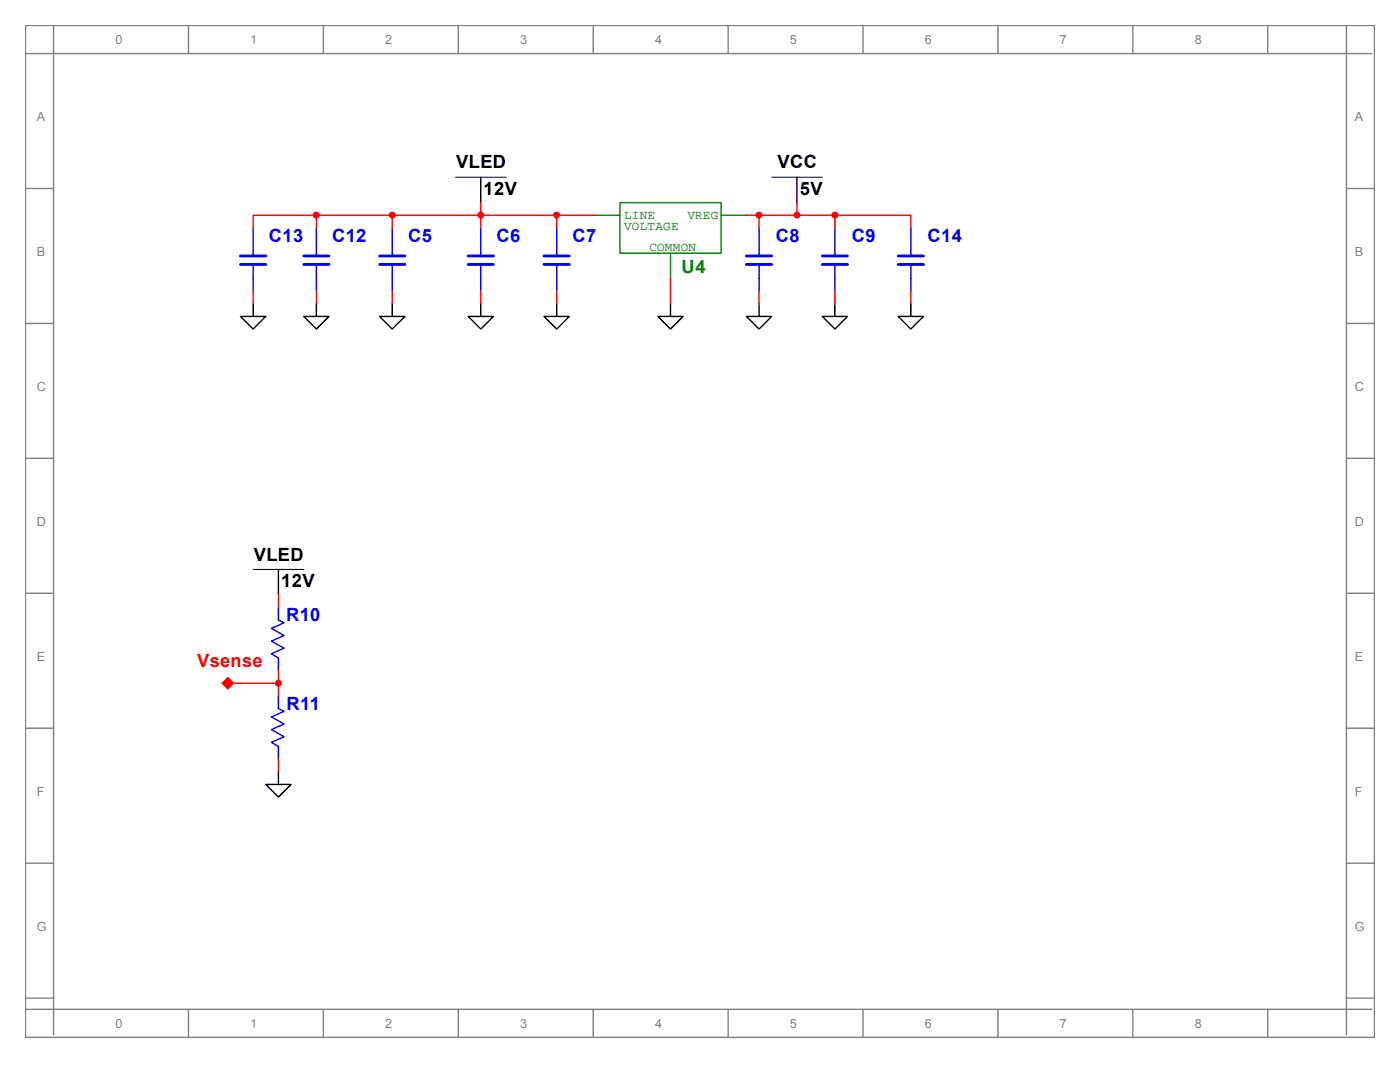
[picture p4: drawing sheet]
<svg xmlns="http://www.w3.org/2000/svg" width="279mm" height="216mm" viewBox="0 0 279 216" stroke-linecap="round" stroke-linejoin="round" font-family="sans-serif">
<g fill="none" stroke="#808080" stroke-width=".28">
<path d="M5.1 5.1h269.2v201.9h-269.2zM5.1 10.7h268.7M10.7 5.1v201.4M37.6 5.1v5.6M64.5 5.1v5.6M91.5 5.1v5.6M118.4 5.1v5.6M145.3 5.1v5.6M172.2 5.1v5.6M199.2 5.1v5.6M226.1 5.1v5.6M253 5.1v5.6"/>
<path d="M268.7 5.1v201.4M5.1 37.6h5.6M268.7 37.6h5.6M5.1 64.5h5.6M268.7 64.5h5.6M5.1 91.5h5.6M268.7 91.5h5.6M5.1 118.4h5.6M268.7 118.4h5.6M5.1 145.3h5.6M268.7 145.3h5.6M5.1 172.2h5.6"/>
<path d="M268.7 172.2h5.6M5.1 199.2h5.6M268.7 199.2h5.6M5.1 201.4h268.7M37.6 201.4v5.6M64.5 201.4v5.6M91.5 201.4v5.6M118.4 201.4v5.6M145.3 201.4v5.6M172.2 201.4v5.6M199.2 201.4v5.6M226.1 201.4v5.6"/>
<path d="M253 201.4v5.6"/>
</g>
<path d="M90.9 35.4h10.1M154 35.4h10.1" fill="none" stroke="#000" stroke-width=".2"/>
<path d="M95.9 35.4v5M159 35.4v5M131.3 63.1h5l-2.5 2.6zM133.8 60.6v2.5" fill="none" stroke="#000" stroke-width=".28"/>
<path d="M123.7 40.4h20.2v10.1h-20.2z" fill="none" stroke="#008000" stroke-width=".28"/>
<path d="M118.7 42.9h5" fill="none" stroke="#008000" stroke-width=".28"/>
<path d="M133.8 50.5v5.1" fill="none" stroke="#008000" stroke-width=".28"/>
<path d="M143.9 42.9h5" fill="none" stroke="#008000" stroke-width=".28"/>
<path d="M95.9 40.4v2.5M133.8 55.6v5M148.9 42.9h2.6M45.5 135.5l.8 .8-.8 .9-.9-.9z" fill="none" stroke="#f00" stroke-width=".28"/>
<g fill="#f00" stroke="#f00" stroke-width=".28">
<path d="M45.5 135.2l1.1 1.1-1.1 1.2-1.2-1.2z" fill-rule="evenodd"/>
<circle cx="95.9" cy="42.9" r=".55"/>
<circle cx="151.5" cy="42.9" r=".55"/>
</g>
<path d="M93.4 63.1h5.1l-2.6 2.6zM95.9 60.6v2.5M108.6 63.1h5l-2.5 2.6zM111.1 60.6v2.5M148.9 63.1h5.1l-2.5 2.6zM151.5 60.6v2.5M164.1 63.1h5l-2.5 2.6zM166.6 60.6v2.5M55.6 113.6v5.1M53 156.5h5.1l-2.5 2.5zM55.6 154v2.5" fill="none" stroke="#000" stroke-width=".28"/>
<path d="M50.5 113.6h10.1" fill="none" stroke="#000" stroke-width=".2"/>
<path d="M45.5 136.1l.2 .2-.2 .3-.3-.3z" fill="none" stroke="#f00" stroke-width=".2"/>
<path d="M46.6 136.3h1.4" fill="none" stroke="#f00" stroke-width=".28"/>
<path d="M95.9 50.5v.6M95.9 52.8v2.8" fill="none" stroke="#00f" stroke-width=".28"/>
<path d="M93.4 51.1h5.1M93.4 52.8h5.1" fill="none" stroke="#00f" stroke-width=".56"/>
<path d="M95.9 55.6v2.5" fill="none" stroke="#00f" stroke-width=".28"/>
<path d="M95.9 45.5v5M111.1 50.5v.6M111.1 52.8v2.8" fill="none" stroke="#00f" stroke-width=".28"/>
<path d="M108.6 51.1h5M108.6 52.8h5" fill="none" stroke="#00f" stroke-width=".56"/>
<path d="M111.1 55.6v2.5" fill="none" stroke="#00f" stroke-width=".28"/>
<path d="M111.1 45.5v5M151.5 50.5v.6M151.5 52.8v2.8" fill="none" stroke="#00f" stroke-width=".28"/>
<path d="M148.9 51.1h5.1M148.9 52.8h5.1" fill="none" stroke="#00f" stroke-width=".56"/>
<path d="M151.5 55.6v2.5" fill="none" stroke="#00f" stroke-width=".28"/>
<path d="M151.5 45.5v5M166.6 50.5v.6M166.6 52.8v2.8" fill="none" stroke="#00f" stroke-width=".28"/>
<path d="M164.1 51.1h5M164.1 52.8h5" fill="none" stroke="#00f" stroke-width=".56"/>
<path d="M166.6 55.6v2.5" fill="none" stroke="#00f" stroke-width=".28"/>
<path d="M166.6 45.5v5M55.6 123.7l1.1 .6-2.5 1.1 2.5 1.4-2.5 1.1 2.5 1.4-2.5 1.2 1.4 .8" fill="none" stroke="#00f" stroke-width=".28"/>
<path d="M95.9 58.1v2.5M111.1 42.9v2.6M111.1 58.1v2.5M118.7 42.9h-22.8v2.6M151.5 58.1v2.5M159 40.4v2.5h-7.5v2.6M166.6 58.1v2.5" fill="none" stroke="#f00" stroke-width=".28"/>
<g fill="#f00" stroke="#f00" stroke-width=".28">
<circle cx="111.1" cy="42.9" r=".55"/>
<circle cx="159" cy="42.9" r=".55"/>
</g>
<path d="M55.6 121.2v2.5" fill="none" stroke="#00f" stroke-width=".28"/>
<path d="M55.6 131.3v2.5M55.6 141.4l1.1 .5-2.5 1.2 2.5 1.4-2.5 1.1 2.5 1.4-2.5 1.1 1.4 .8" fill="none" stroke="#00f" stroke-width=".28"/>
<path d="M55.6 138.9v2.5" fill="none" stroke="#00f" stroke-width=".28"/>
<path d="M78.3 50.5v.6M78.3 52.8v2.8M55.6 148.9v2.6" fill="none" stroke="#00f" stroke-width=".28"/>
<circle cx="55.6" cy="136.3" r=".55" fill="#f00" stroke="#f00" stroke-width=".28"/>
<path d="M48 136.3h7.6v2.6M55.6 133.8v2.5" fill="none" stroke="#f00" stroke-width=".28"/>
<path d="M75.8 63.1h5l-2.5 2.6zM78.3 60.6v2.5" fill="none" stroke="#000" stroke-width=".28"/>
<path d="M75.8 51.1h5M75.8 52.8h5" fill="none" stroke="#00f" stroke-width=".56"/>
<path d="M78.3 55.6v2.5" fill="none" stroke="#00f" stroke-width=".28"/>
<path d="M63.1 50.5v.6M63.1 52.8v2.8M78.3 45.5v5" fill="none" stroke="#00f" stroke-width=".28"/>
<path d="M78.3 58.1v2.5" fill="none" stroke="#f00" stroke-width=".28"/>
<path d="M60.6 63.1h5.1l-2.6 2.6zM63.1 60.6v2.5" fill="none" stroke="#000" stroke-width=".28"/>
<path d="M60.6 51.1h5.1M60.6 52.8h5.1" fill="none" stroke="#00f" stroke-width=".56"/>
<path d="M63.1 55.6v2.5" fill="none" stroke="#00f" stroke-width=".28"/>
<path d="M50.5 50.5v.6M50.5 52.8v2.8M63.1 45.5v5" fill="none" stroke="#00f" stroke-width=".28"/>
<path d="M63.1 58.1v2.5M95.9 42.9h-17.6v2.6M55.6 118.7v2.5M55.6 151.5v2.5" fill="none" stroke="#f00" stroke-width=".28"/>
<circle cx="78.3" cy="42.9" r=".55" fill="#f00" stroke="#f00" stroke-width=".28"/>
<path d="M48 63.1h5l-2.5 2.6zM50.5 60.6v2.5" fill="none" stroke="#000" stroke-width=".28"/>
<path d="M48 51.1h5M48 52.8h5" fill="none" stroke="#00f" stroke-width=".56"/>
<path d="M50.5 55.6v2.5" fill="none" stroke="#00f" stroke-width=".28"/>
<path d="M50.5 45.5v5M181.8 50.5v.6M181.8 52.8v2.8" fill="none" stroke="#00f" stroke-width=".28"/>
<path d="M50.5 58.1v2.5M63.1 42.9h-12.6v2.6M78.3 42.9h-15.2v2.6" fill="none" stroke="#f00" stroke-width=".28"/>
<circle cx="63.1" cy="42.9" r=".55" fill="#f00" stroke="#f00" stroke-width=".28"/>
<path d="M179.2 63.1h5.1l-2.5 2.6zM181.8 60.6v2.5" fill="none" stroke="#000" stroke-width=".28"/>
<path d="M179.2 51.1h5.1M179.2 52.8h5.1" fill="none" stroke="#00f" stroke-width=".56"/>
<path d="M181.8 55.6v2.5" fill="none" stroke="#00f" stroke-width=".28"/>
<path d="M181.8 45.5v5" fill="none" stroke="#00f" stroke-width=".28"/>
<path d="M159 42.9h7.6v2.6M166.6 42.9h15.2v2.6M181.8 58.1v2.5" fill="none" stroke="#f00" stroke-width=".28"/>
<circle cx="166.6" cy="42.9" r=".55" fill="#f00" stroke="#f00" stroke-width=".28"/>
<g font-size="3.6">
<text x="91" y="33.6">VLED</text>
<text x="155.2" y="33.6">VCC</text>
<text x="96.5" y="38.9">12V</text>
<text x="159.6" y="38.9">5V</text>
<text x="50.6" y="111.9">VLED</text>
<text x="56.1" y="117.2">12V</text>
</g>
<g font-size="3.6" fill="#00f">
<text x="53.7" y="48.2">C13</text>
<text x="66.3" y="48.2">C12</text>
<text x="81.4" y="48.2">C5</text>
<text x="99.1" y="48.2">C6</text>
<text x="114.3" y="48.2">C7</text>
<text x="154.8" y="48.2">C8</text>
<text x="170" y="48.2">C9</text>
<text x="185.1" y="48.2">C14</text>
<text x="57.1" y="123.9">R10</text>
<text x="57.2" y="141.6">R11</text>
</g>
<text font-size="3.6" fill="#008000" x="136" y="54.4">U4</text>
<text font-size="3.6" fill="#f00" x="39.3" y="133.2">Vsense</text>
<g font-size="2.5" fill="#808080">
<text x="23" y="8.8">0</text>
<text x="50" y="8.8">1</text>
<text x="76.9" y="8.8">2</text>
<text x="103.8" y="8.8">3</text>
<text x="130.7" y="8.8">4</text>
<text x="157.6" y="8.8">5</text>
<text x="184.6" y="8.8">6</text>
<text x="211.5" y="8.8">7</text>
<text x="238.4" y="8.8">8</text>
<text x="7.3" y="24.2">A</text>
<text x="270.4" y="24.2">A</text>
<text x="7.3" y="51.1">B</text>
<text x="270.4" y="51.1">B</text>
<text x="7.3" y="78">C</text>
<text x="270.4" y="78">C</text>
<text x="7.3" y="105">D</text>
<text x="270.4" y="105">D</text>
<text x="7.3" y="131.9">E</text>
<text x="270.4" y="131.9">E</text>
<text x="7.3" y="158.8">F</text>
<text x="270.4" y="158.8">F</text>
<text x="7.3" y="185.7">G</text>
<text x="270.4" y="185.7">G</text>
<text x="23" y="205.1">0</text>
<text x="50" y="205.1">1</text>
<text x="76.9" y="205.1">2</text>
<text x="103.8" y="205.1">3</text>
<text x="130.7" y="205.1">4</text>
<text x="157.6" y="205.1">5</text>
<text x="184.6" y="205.1">6</text>
<text x="211.5" y="205.1">7</text>
<text x="238.4" y="205.1">8</text>
</g>
<g font-size="2.5" fill="#008000">
<text x="124.6" y="43.6">LINE</text>
<text x="124.6" y="45.9">VOLTAGE</text>
<text x="137.2" y="43.6">VREG</text>
<text x="129.6" y="50.1">COMMON</text>
</g>
</svg>
